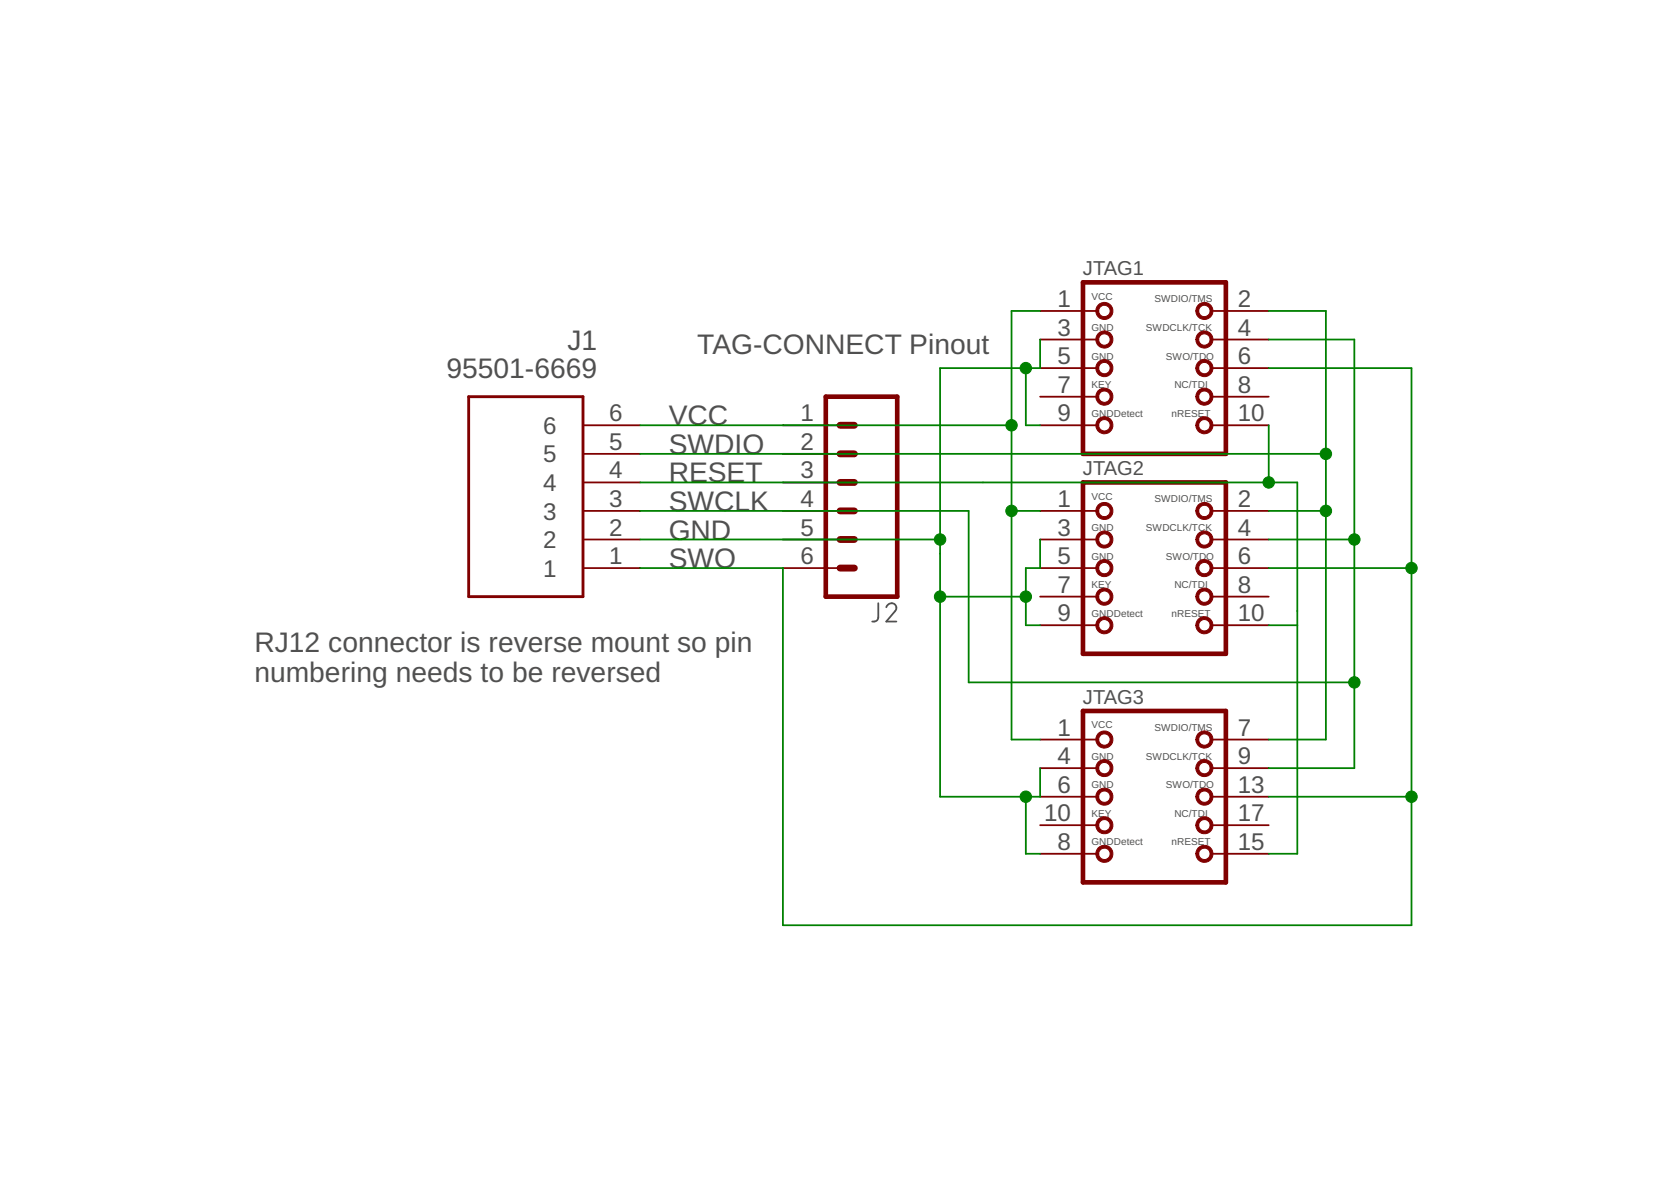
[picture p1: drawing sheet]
<?xml version="1.0" encoding="utf-8"?>
<!DOCTYPE eagle SYSTEM "eagle.dtd">
<!--
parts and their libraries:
SparkFun-Connectors: Licensing: Creative Commons ShareAlike 4.0 International - https://creativecommons.org/licenses/by-sa/4.0
microbuilder: This work is placed in the public domain, and may be freely used for commercial and non-commercial work with the following conditions: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
-->
<eagle version="9.6.2">
<drawing>
<settings>
<setting alwaysvectorfont="no"/>
<setting verticaltext="up"/>
</settings>
<grid distance="0.05" unitdist="inch" unit="inch" style="lines" multiple="1" display="no" altdistance="0.01" altunitdist="inch" altunit="inch"/>
<schematic xreflabel="%F%N/%S.%C%R" xrefpart="/%S.%C%R">
<libraries>
<library name="SamacSys_Parts">
<symbols>
<symbol name="95501-6669">
<wire x1="5.08" y1="2.54" x2="15.24" y2="2.54" width="0.254" layer="94"/>
<wire x1="15.24" y1="-15.24" x2="15.24" y2="2.54" width="0.254" layer="94"/>
<wire x1="15.24" y1="-15.24" x2="5.08" y2="-15.24" width="0.254" layer="94"/>
<wire x1="5.08" y1="2.54" x2="5.08" y2="-15.24" width="0.254" layer="94"/>
<text x="16.51" y="7.62" size="1.778" layer="95" align="center-left">&gt;NAME</text>
<text x="16.51" y="5.08" size="1.778" layer="96" align="center-left">&gt;VALUE</text>
<pin name="1" x="0" y="0" length="middle"/>
<pin name="2" x="0" y="-2.54" length="middle"/>
<pin name="3" x="0" y="-5.08" length="middle"/>
<pin name="4" x="0" y="-7.62" length="middle"/>
<pin name="5" x="0" y="-10.16" length="middle"/>
<pin name="6" x="0" y="-12.7" length="middle"/>
</symbol>
</symbols>
<devicesets>
<deviceset name="95501-6669" prefix="J">
<gates>
<gate name="G$1" symbol="95501-6669" x="0" y="0"/>
</gates>
<devices>
<device name="" package="95501-6669">
<connects>
<connect gate="G$1" pin="1" pad="1"/>
<connect gate="G$1" pin="2" pad="2"/>
<connect gate="G$1" pin="3" pad="3"/>
<connect gate="G$1" pin="4" pad="4"/>
<connect gate="G$1" pin="5" pad="5"/>
<connect gate="G$1" pin="6" pad="6"/>
</connects>
<technologies>
<technology name="">
<attribute name="DESCRIPTION" value="Molex Cat5e 6P/6C Right Angle Surface Mount Female RJ12 UTP RJ12 Connector" constant="no"/>
<attribute name="HEIGHT" value="mm" constant="no"/>
<attribute name="MANUFACTURER_NAME" value="Molex" constant="no"/>
<attribute name="MANUFACTURER_PART_NUMBER" value="95501-6669" constant="no"/>
<attribute name="MOUSER_PART_NUMBER" value="538-95501-6669" constant="no"/>
<attribute name="MOUSER_PRICE-STOCK" value="https://www.mouser.co.uk/ProductDetail/Molex/95501-6669?qs=KUIzHt%2Fe91nGEpACmwALwA%3D%3D" constant="no"/>
</technology>
</technologies>
</device>
</devices>
</deviceset>
</devicesets>
</library>
<library name="SparkFun-Connectors">
<symbols>
<symbol name="CONN_06">
<wire x1="1.27" y1="-7.62" x2="-5.08" y2="-7.62" width="0.4064" layer="94"/>
<wire x1="-1.27" y1="0" x2="0" y2="0" width="0.6096" layer="94"/>
<wire x1="-1.27" y1="-2.54" x2="0" y2="-2.54" width="0.6096" layer="94"/>
<wire x1="-1.27" y1="-5.08" x2="0" y2="-5.08" width="0.6096" layer="94"/>
<wire x1="-5.08" y1="10.16" x2="-5.08" y2="-7.62" width="0.4064" layer="94"/>
<wire x1="1.27" y1="-7.62" x2="1.27" y2="10.16" width="0.4064" layer="94"/>
<wire x1="-5.08" y1="10.16" x2="1.27" y2="10.16" width="0.4064" layer="94"/>
<wire x1="-1.27" y1="5.08" x2="0" y2="5.08" width="0.6096" layer="94"/>
<wire x1="-1.27" y1="2.54" x2="0" y2="2.54" width="0.6096" layer="94"/>
<wire x1="-1.27" y1="7.62" x2="0" y2="7.62" width="0.6096" layer="94"/>
<text x="-5.08" y="-9.906" size="1.778" layer="96" font="vector">&gt;VALUE</text>
<text x="-5.08" y="10.668" size="1.778" layer="95" font="vector">&gt;NAME</text>
<pin name="1" x="5.08" y="-5.08" visible="pad" length="middle" direction="pas" swaplevel="1" rot="R180"/>
<pin name="2" x="5.08" y="-2.54" visible="pad" length="middle" direction="pas" swaplevel="1" rot="R180"/>
<pin name="3" x="5.08" y="0" visible="pad" length="middle" direction="pas" swaplevel="1" rot="R180"/>
<pin name="4" x="5.08" y="2.54" visible="pad" length="middle" direction="pas" swaplevel="1" rot="R180"/>
<pin name="5" x="5.08" y="5.08" visible="pad" length="middle" direction="pas" swaplevel="1" rot="R180"/>
<pin name="6" x="5.08" y="7.62" visible="pad" length="middle" direction="pas" swaplevel="1" rot="R180"/>
</symbol>
</symbols>
<devicesets>
<deviceset name="CONN_06" prefix="J" uservalue="yes">
<gates>
<gate name="G$1" symbol="CONN_06" x="-2.54" y="0"/>
</gates>
<devices>
<device name="SILK_FEMALE_PTH" package="1X06">
<connects>
<connect gate="G$1" pin="1" pad="1"/>
<connect gate="G$1" pin="2" pad="2"/>
<connect gate="G$1" pin="3" pad="3"/>
<connect gate="G$1" pin="4" pad="4"/>
<connect gate="G$1" pin="5" pad="5"/>
<connect gate="G$1" pin="6" pad="6"/>
</connects>
<technologies>
<technology name="">
<attribute name="PROD_ID" value="CONN-08437"/>
</technology>
</technologies>
</device>
<device name="POLAR" package="MOLEX-1X6">
<connects>
<connect gate="G$1" pin="1" pad="1"/>
<connect gate="G$1" pin="2" pad="2"/>
<connect gate="G$1" pin="3" pad="3"/>
<connect gate="G$1" pin="4" pad="4"/>
<connect gate="G$1" pin="5" pad="5"/>
<connect gate="G$1" pin="6" pad="6"/>
</connects>
<technologies>
<technology name=""/>
</technologies>
</device>
<device name="RA" package="MOLEX-1X6-RA">
<connects>
<connect gate="G$1" pin="1" pad="1"/>
<connect gate="G$1" pin="2" pad="2"/>
<connect gate="G$1" pin="3" pad="3"/>
<connect gate="G$1" pin="4" pad="4"/>
<connect gate="G$1" pin="5" pad="5"/>
<connect gate="G$1" pin="6" pad="6"/>
</connects>
<technologies>
<technology name=""/>
</technologies>
</device>
<device name="SMD" package="1X06-SMD_RA_MALE">
<connects>
<connect gate="G$1" pin="1" pad="1"/>
<connect gate="G$1" pin="2" pad="2"/>
<connect gate="G$1" pin="3" pad="3"/>
<connect gate="G$1" pin="4" pad="4"/>
<connect gate="G$1" pin="5" pad="5"/>
<connect gate="G$1" pin="6" pad="6"/>
</connects>
<technologies>
<technology name="">
<attribute name="PROD_ID" value="CONN-08971" constant="no"/>
<attribute name="VALUE" value="RA 6Pin SMD" constant="no"/>
</technology>
</technologies>
</device>
<device name="LOCK" package="1X06_LOCK">
<connects>
<connect gate="G$1" pin="1" pad="1"/>
<connect gate="G$1" pin="2" pad="2"/>
<connect gate="G$1" pin="3" pad="3"/>
<connect gate="G$1" pin="4" pad="4"/>
<connect gate="G$1" pin="5" pad="5"/>
<connect gate="G$1" pin="6" pad="6"/>
</connects>
<technologies>
<technology name=""/>
</technologies>
</device>
<device name="LOCK_LONGPADS" package="1X06_LOCK_LONGPADS">
<connects>
<connect gate="G$1" pin="1" pad="1"/>
<connect gate="G$1" pin="2" pad="2"/>
<connect gate="G$1" pin="3" pad="3"/>
<connect gate="G$1" pin="4" pad="4"/>
<connect gate="G$1" pin="5" pad="5"/>
<connect gate="G$1" pin="6" pad="6"/>
</connects>
<technologies>
<technology name=""/>
</technologies>
</device>
<device name="POLAR_LOCK" package="MOLEX-1X6_LOCK">
<connects>
<connect gate="G$1" pin="1" pad="1"/>
<connect gate="G$1" pin="2" pad="2"/>
<connect gate="G$1" pin="3" pad="3"/>
<connect gate="G$1" pin="4" pad="4"/>
<connect gate="G$1" pin="5" pad="5"/>
<connect gate="G$1" pin="6" pad="6"/>
</connects>
<technologies>
<technology name=""/>
</technologies>
</device>
<device name="RA_LOCK" package="MOLEX_1X6_RA_LOCK">
<connects>
<connect gate="G$1" pin="1" pad="1"/>
<connect gate="G$1" pin="2" pad="2"/>
<connect gate="G$1" pin="3" pad="3"/>
<connect gate="G$1" pin="4" pad="4"/>
<connect gate="G$1" pin="5" pad="5"/>
<connect gate="G$1" pin="6" pad="6"/>
</connects>
<technologies>
<technology name=""/>
</technologies>
</device>
<device name="FEMALE_LOCK" package="1X06_FEMALE_LOCK.010">
<connects>
<connect gate="G$1" pin="1" pad="1"/>
<connect gate="G$1" pin="2" pad="2"/>
<connect gate="G$1" pin="3" pad="3"/>
<connect gate="G$1" pin="4" pad="4"/>
<connect gate="G$1" pin="5" pad="5"/>
<connect gate="G$1" pin="6" pad="6"/>
</connects>
<technologies>
<technology name=""/>
</technologies>
</device>
<device name="LONGPADS" package="1X06_LONGPADS">
<connects>
<connect gate="G$1" pin="1" pad="1"/>
<connect gate="G$1" pin="2" pad="2"/>
<connect gate="G$1" pin="3" pad="3"/>
<connect gate="G$1" pin="4" pad="4"/>
<connect gate="G$1" pin="5" pad="5"/>
<connect gate="G$1" pin="6" pad="6"/>
</connects>
<technologies>
<technology name=""/>
</technologies>
</device>
<device name="3.5MM-6" package="SCREWTERMINAL-3.5MM-6">
<connects>
<connect gate="G$1" pin="1" pad="1"/>
<connect gate="G$1" pin="2" pad="2"/>
<connect gate="G$1" pin="3" pad="3"/>
<connect gate="G$1" pin="4" pad="4"/>
<connect gate="G$1" pin="5" pad="5"/>
<connect gate="G$1" pin="6" pad="6"/>
</connects>
<technologies>
<technology name=""/>
</technologies>
</device>
<device name="SMD-FEMALE-V2" package="1X06-SMD-FEMALE">
<connects>
<connect gate="G$1" pin="1" pad="1"/>
<connect gate="G$1" pin="2" pad="2"/>
<connect gate="G$1" pin="3" pad="3"/>
<connect gate="G$1" pin="4" pad="4"/>
<connect gate="G$1" pin="5" pad="5"/>
<connect gate="G$1" pin="6" pad="6"/>
</connects>
<technologies>
<technology name="">
<attribute name="PROD_ID" value="CONN-09668"/>
</technology>
</technologies>
</device>
<device name="POGOPIN_HOLES_ONLY" package="1X06_HOLES_ONLY">
<connects>
<connect gate="G$1" pin="1" pad="1"/>
<connect gate="G$1" pin="2" pad="2"/>
<connect gate="G$1" pin="3" pad="3"/>
<connect gate="G$1" pin="4" pad="4"/>
<connect gate="G$1" pin="5" pad="5"/>
<connect gate="G$1" pin="6" pad="6"/>
</connects>
<technologies>
<technology name="">
<attribute name="PROD_ID" value="CONN-08437"/>
</technology>
</technologies>
</device>
<device name="SMD-STRAIGHT-FEMALE" package="1X06_SMD_STRAIGHT">
<connects>
<connect gate="G$1" pin="1" pad="1"/>
<connect gate="G$1" pin="2" pad="2"/>
<connect gate="G$1" pin="3" pad="3"/>
<connect gate="G$1" pin="4" pad="4"/>
<connect gate="G$1" pin="5" pad="5"/>
<connect gate="G$1" pin="6" pad="6"/>
</connects>
<technologies>
<technology name="">
<attribute name="PROD_ID" value="CONN-10203"/>
</technology>
</technologies>
</device>
<device name="SMD-STRAIGHT-ALT-FEMALE" package="1X06_SMD_STRAIGHT_ALT">
<connects>
<connect gate="G$1" pin="1" pad="1"/>
<connect gate="G$1" pin="2" pad="2"/>
<connect gate="G$1" pin="3" pad="3"/>
<connect gate="G$1" pin="4" pad="4"/>
<connect gate="G$1" pin="5" pad="5"/>
<connect gate="G$1" pin="6" pad="6"/>
</connects>
<technologies>
<technology name="">
<attribute name="PROD_ID" value="CONN-10203"/>
</technology>
</technologies>
</device>
<device name="SMD-STRAIGHT-COMBO-FEMALE" package="1X06_SMD_STRAIGHT_COMBO">
<connects>
<connect gate="G$1" pin="1" pad="1"/>
<connect gate="G$1" pin="2" pad="2"/>
<connect gate="G$1" pin="3" pad="3"/>
<connect gate="G$1" pin="4" pad="4"/>
<connect gate="G$1" pin="5" pad="5"/>
<connect gate="G$1" pin="6" pad="6"/>
</connects>
<technologies>
<technology name="">
<attribute name="PROD_ID" value="CONN-10203"/>
</technology>
</technologies>
</device>
<device name="SMD_MALE" package="1X06_SMD_MALE">
<connects>
<connect gate="G$1" pin="1" pad="1"/>
<connect gate="G$1" pin="2" pad="2"/>
<connect gate="G$1" pin="3" pad="3"/>
<connect gate="G$1" pin="4" pad="4"/>
<connect gate="G$1" pin="5" pad="5"/>
<connect gate="G$1" pin="6" pad="6"/>
</connects>
<technologies>
<technology name="">
<attribute name="PROD_ID" value="CONN-11293"/>
</technology>
</technologies>
</device>
<device name="SMD-1MM" package="1X06-1MM">
<connects>
<connect gate="G$1" pin="1" pad="1"/>
<connect gate="G$1" pin="2" pad="2"/>
<connect gate="G$1" pin="3" pad="3"/>
<connect gate="G$1" pin="4" pad="4"/>
<connect gate="G$1" pin="5" pad="5"/>
<connect gate="G$1" pin="6" pad="6"/>
</connects>
<technologies>
<technology name="">
<attribute name="PROD_ID" value="CONN-08249" constant="no"/>
<attribute name="SF_ID" value="GPS-00579" constant="no"/>
</technology>
</technologies>
</device>
<device name="NO_SILK_FEMALE_PTH" package="1X06_NO_SILK">
<connects>
<connect gate="G$1" pin="1" pad="1"/>
<connect gate="G$1" pin="2" pad="2"/>
<connect gate="G$1" pin="3" pad="3"/>
<connect gate="G$1" pin="4" pad="4"/>
<connect gate="G$1" pin="5" pad="5"/>
<connect gate="G$1" pin="6" pad="6"/>
</connects>
<technologies>
<technology name="">
<attribute name="PROD_ID" value="CONN-08437"/>
</technology>
</technologies>
</device>
<device name="1.27MM" package="1X06_1.27MM">
<connects>
<connect gate="G$1" pin="1" pad="1"/>
<connect gate="G$1" pin="2" pad="2"/>
<connect gate="G$1" pin="3" pad="3"/>
<connect gate="G$1" pin="4" pad="4"/>
<connect gate="G$1" pin="5" pad="5"/>
<connect gate="G$1" pin="6" pad="6"/>
</connects>
<technologies>
<technology name=""/>
</technologies>
</device>
<device name="NO_SILK_NO_POP" package="1X06_NO_SILK">
<connects>
<connect gate="G$1" pin="1" pad="1"/>
<connect gate="G$1" pin="2" pad="2"/>
<connect gate="G$1" pin="3" pad="3"/>
<connect gate="G$1" pin="4" pad="4"/>
<connect gate="G$1" pin="5" pad="5"/>
<connect gate="G$1" pin="6" pad="6"/>
</connects>
<technologies>
<technology name=""/>
</technologies>
</device>
<device name="2.5MM-6-90" package="1X06_SCREW_TERMINAL_BLOCK">
<connects>
<connect gate="G$1" pin="1" pad="1"/>
<connect gate="G$1" pin="2" pad="2"/>
<connect gate="G$1" pin="3" pad="3"/>
<connect gate="G$1" pin="4" pad="4"/>
<connect gate="G$1" pin="5" pad="5"/>
<connect gate="G$1" pin="6" pad="6"/>
</connects>
<technologies>
<technology name=""/>
</technologies>
</device>
</devices>
</deviceset>
</devicesets>
</library>
<library name="microbuilder">
<symbols>
<symbol name="JTAG-CORTEXM3" library_locally_modified="yes">
<wire x1="-6.35" y1="12.7" x2="6.35" y2="12.7" width="0.4064" layer="94"/>
<wire x1="6.35" y1="-2.54" x2="6.35" y2="12.7" width="0.4064" layer="94"/>
<wire x1="6.35" y1="-2.54" x2="-6.35" y2="-2.54" width="0.4064" layer="94"/>
<wire x1="-6.35" y1="12.7" x2="-6.35" y2="-2.54" width="0.4064" layer="94"/>
<circle x="-4.445" y="10.16" radius="0.635" width="0.254" layer="94"/>
<circle x="-4.445" y="7.62" radius="0.635" width="0.254" layer="94"/>
<circle x="-4.445" y="5.08" radius="0.635" width="0.254" layer="94"/>
<circle x="-4.445" y="2.54" radius="0.635" width="0.254" layer="94"/>
<circle x="-4.445" y="0" radius="0.635" width="0.254" layer="94"/>
<circle x="4.445" y="10.16" radius="0.635" width="0.254" layer="94"/>
<circle x="4.445" y="7.62" radius="0.635" width="0.254" layer="94"/>
<circle x="4.445" y="5.08" radius="0.635" width="0.254" layer="94"/>
<circle x="4.445" y="2.54" radius="0.635" width="0.254" layer="94"/>
<circle x="4.445" y="0" radius="0.635" width="0.254" layer="94"/>
<text x="-6.35" y="13.335" size="1.27" layer="95">&gt;NAME</text>
<text x="1.524" y="0.762" size="0.635" layer="95">nRESET</text>
<text x="1.778" y="3.302" size="0.635" layer="95">NC/TDI</text>
<text x="1.016" y="5.842" size="0.635" layer="95">SWO/TDO</text>
<text x="-0.762" y="8.382" size="0.635" layer="95">SWDCLK/TCK</text>
<text x="0" y="10.922" size="0.635" layer="95">SWDIO/TMS</text>
<text x="-5.588" y="11.176" size="0.635" layer="95">VCC</text>
<text x="-5.588" y="8.382" size="0.635" layer="95">GND</text>
<text x="-5.588" y="5.842" size="0.635" layer="95">GND</text>
<text x="-5.588" y="3.302" size="0.635" layer="95">KEY</text>
<text x="-5.588" y="0.762" size="0.635" layer="95">GNDDetect</text>
<text x="-6.35" y="-4.445" size="1.27" layer="96">&gt;VALUE</text>
<pin name="1" x="-10.16" y="10.16" visible="pad" length="middle" direction="pas" swaplevel="1"/>
<pin name="2" x="10.16" y="10.16" visible="pad" length="middle" direction="pas" swaplevel="1" rot="R180"/>
<pin name="3" x="-10.16" y="7.62" visible="pad" length="middle" direction="pas" swaplevel="1"/>
<pin name="4" x="10.16" y="7.62" visible="pad" length="middle" direction="pas" swaplevel="1" rot="R180"/>
<pin name="5" x="-10.16" y="5.08" visible="pad" length="middle" direction="pas" swaplevel="1"/>
<pin name="6" x="10.16" y="5.08" visible="pad" length="middle" direction="pas" swaplevel="1" rot="R180"/>
<pin name="7" x="-10.16" y="2.54" visible="pad" length="middle" direction="pas" swaplevel="1"/>
<pin name="8" x="10.16" y="2.54" visible="pad" length="middle" direction="pas" swaplevel="1" rot="R180"/>
<pin name="9" x="-10.16" y="0" visible="pad" length="middle" direction="pas" swaplevel="1"/>
<pin name="10" x="10.16" y="0" visible="pad" length="middle" direction="pas" swaplevel="1" rot="R180"/>
</symbol>
</symbols>
<devicesets>
<deviceset name="JTAG-CORTEXM3" prefix="JTAG" uservalue="yes" library_locally_modified="yes">
<gates>
<gate name="G$1" symbol="JTAG-CORTEXM3" x="0" y="-5.08"/>
</gates>
<devices>
<device name="" package="2X05_1.27MM_SMT">
<connects>
<connect gate="G$1" pin="1" pad="1"/>
<connect gate="G$1" pin="10" pad="10"/>
<connect gate="G$1" pin="2" pad="2"/>
<connect gate="G$1" pin="3" pad="3"/>
<connect gate="G$1" pin="4" pad="4"/>
<connect gate="G$1" pin="5" pad="5"/>
<connect gate="G$1" pin="6" pad="6"/>
<connect gate="G$1" pin="7" pad="7"/>
<connect gate="G$1" pin="8" pad="8"/>
<connect gate="G$1" pin="9" pad="9"/>
</connects>
<package3dinstances>
<package3dinstance package3d_urn="urn:adsk.eagle:package:25096191/3"/>
</package3dinstances>
<technologies>
<technology name=""/>
</technologies>
</device>
<device name="MOLEX" package="CORTEXM3_SWD10_MOLEX">
<connects>
<connect gate="G$1" pin="1" pad="1"/>
<connect gate="G$1" pin="10" pad="10"/>
<connect gate="G$1" pin="2" pad="2"/>
<connect gate="G$1" pin="3" pad="3"/>
<connect gate="G$1" pin="4" pad="4"/>
<connect gate="G$1" pin="5" pad="5"/>
<connect gate="G$1" pin="6" pad="6"/>
<connect gate="G$1" pin="7" pad="7"/>
<connect gate="G$1" pin="8" pad="8"/>
<connect gate="G$1" pin="9" pad="9"/>
</connects>
<package3dinstances>
<package3dinstance package3d_urn="urn:adsk.eagle:package:25096189/3"/>
</package3dinstances>
<technologies>
<technology name=""/>
</technologies>
</device>
<device name="MOLEX20" package="JTAG-ARM">
<connects>
<connect gate="G$1" pin="1" pad="1"/>
<connect gate="G$1" pin="10" pad="15"/>
<connect gate="G$1" pin="2" pad="7"/>
<connect gate="G$1" pin="3" pad="4"/>
<connect gate="G$1" pin="4" pad="9"/>
<connect gate="G$1" pin="5" pad="6"/>
<connect gate="G$1" pin="6" pad="13"/>
<connect gate="G$1" pin="7" pad="10"/>
<connect gate="G$1" pin="8" pad="17"/>
<connect gate="G$1" pin="9" pad="8"/>
</connects>
<package3dinstances>
<package3dinstance package3d_urn="urn:adsk.eagle:package:25096088/1"/>
</package3dinstances>
<technologies>
<technology name=""/>
</technologies>
</device>
</devices>
</deviceset>
</devicesets>
</library>
</libraries>
<attributes>
</attributes>
<variantdefs>
</variantdefs>
<classes>
<class number="0" name="default" width="0" drill="0">
</class>
</classes>
<parts>
<part name="J1" library="SamacSys_Parts" deviceset="95501-6669" device=""/>
<part name="J2" library="SparkFun-Connectors" deviceset="CONN_06" device="SILK_FEMALE_PTH"/>
<part name="JTAG1" library="microbuilder" deviceset="JTAG-CORTEXM3" device="" package3d_urn="urn:adsk.eagle:package:25096191/3"/>
<part name="JTAG2" library="microbuilder" deviceset="JTAG-CORTEXM3" device="MOLEX" package3d_urn="urn:adsk.eagle:package:25096189/3"/>
<part name="JTAG3" library="microbuilder" deviceset="JTAG-CORTEXM3" device="MOLEX20" package3d_urn="urn:adsk.eagle:package:25096088/1"/>
</parts>
<sheets>
<sheet>
<plain>
<text x="20.32" y="26.67" size="1.778" layer="97">TAG-CONNECT Pinout</text>
<text x="-19.05" y="-2.54" size="1.778" layer="97">RJ12 connector is reverse mount so pin
numbering needs to be reversed</text>
</plain>
<instances>
<instance part="J1" gate="G$1" x="15.24" y="7.62" smashed="yes" rot="R180">
<attribute name="NAME" x="11.43" y="27.94" size="1.778" layer="95" rot="R180" align="center-left"/>
<attribute name="VALUE" x="11.43" y="25.4" size="1.778" layer="96" rot="R180" align="center-left"/>
</instance>
<instance part="J2" gate="G$1" x="33.02" y="15.24" smashed="yes" rot="R180">
<attribute name="VALUE" x="38.1" y="25.146" size="1.778" layer="96" font="vector" rot="R180"/>
<attribute name="NAME" x="38.1" y="4.572" size="1.778" layer="95" font="vector" rot="R180"/>
</instance>
<instance part="JTAG1" gate="G$1" x="60.96" y="20.32" smashed="yes">
<attribute name="NAME" x="54.61" y="33.655" size="1.27" layer="95"/>
<attribute name="VALUE" x="54.61" y="15.875" size="1.27" layer="96"/>
</instance>
<instance part="JTAG2" gate="G$1" x="60.96" y="2.54" smashed="yes">
<attribute name="NAME" x="54.61" y="15.875" size="1.27" layer="95"/>
<attribute name="VALUE" x="54.61" y="-1.905" size="1.27" layer="96"/>
</instance>
<instance part="JTAG3" gate="G$1" x="60.96" y="-17.78" smashed="yes">
<attribute name="NAME" x="54.61" y="-4.445" size="1.27" layer="95"/>
<attribute name="VALUE" x="54.61" y="-22.225" size="1.27" layer="96"/>
</instance>
</instances>
<busses>
</busses>
<nets>
<net name="SWO" class="0">
<segment>
<pinref part="J1" gate="G$1" pin="1"/>
<wire x1="15.24" y1="7.62" x2="27.94" y2="7.62" width="0.1524" layer="91"/>
<label x="17.78" y="7.62" size="1.778" layer="95"/>
<pinref part="J2" gate="G$1" pin="6"/>
<wire x1="27.94" y1="7.62" x2="27.94" y2="-24.13" width="0.1524" layer="91"/>
<wire x1="27.94" y1="-24.13" x2="83.82" y2="-24.13" width="0.1524" layer="91"/>
<pinref part="JTAG1" gate="G$1" pin="6"/>
<wire x1="83.82" y1="-24.13" x2="83.82" y2="-12.7" width="0.1524" layer="91"/>
<wire x1="83.82" y1="-12.7" x2="83.82" y2="7.62" width="0.1524" layer="91"/>
<wire x1="83.82" y1="7.62" x2="83.82" y2="25.4" width="0.1524" layer="91"/>
<wire x1="83.82" y1="25.4" x2="71.12" y2="25.4" width="0.1524" layer="91"/>
<pinref part="JTAG3" gate="G$1" pin="6"/>
<wire x1="71.12" y1="-12.7" x2="83.82" y2="-12.7" width="0.1524" layer="91"/>
<pinref part="JTAG2" gate="G$1" pin="6"/>
<wire x1="71.12" y1="7.62" x2="83.82" y2="7.62" width="0.1524" layer="91"/>
<junction x="83.82" y="7.62"/>
<junction x="83.82" y="-12.7"/>
</segment>
</net>
<net name="GND" class="0">
<segment>
<pinref part="J1" gate="G$1" pin="2"/>
<wire x1="15.24" y1="10.16" x2="27.94" y2="10.16" width="0.1524" layer="91"/>
<label x="17.78" y="10.16" size="1.778" layer="95"/>
<pinref part="J2" gate="G$1" pin="5"/>
<wire x1="27.94" y1="10.16" x2="41.91" y2="10.16" width="0.1524" layer="91"/>
<wire x1="41.91" y1="10.16" x2="41.91" y2="8.89" width="0.1524" layer="91"/>
<pinref part="JTAG2" gate="G$1" pin="5"/>
<pinref part="JTAG2" gate="G$1" pin="3"/>
<wire x1="50.8" y1="7.62" x2="50.8" y2="10.16" width="0.1524" layer="91"/>
<pinref part="JTAG2" gate="G$1" pin="9"/>
<wire x1="50.8" y1="2.54" x2="49.53" y2="2.54" width="0.1524" layer="91"/>
<wire x1="49.53" y1="2.54" x2="49.53" y2="5.08" width="0.1524" layer="91"/>
<wire x1="49.53" y1="5.08" x2="49.53" y2="7.62" width="0.1524" layer="91"/>
<wire x1="49.53" y1="7.62" x2="50.8" y2="7.62" width="0.1524" layer="91"/>
<wire x1="41.91" y1="8.89" x2="41.91" y2="5.08" width="0.1524" layer="91"/>
<wire x1="41.91" y1="5.08" x2="49.53" y2="5.08" width="0.1524" layer="91"/>
<pinref part="JTAG1" gate="G$1" pin="5"/>
<pinref part="JTAG1" gate="G$1" pin="3"/>
<wire x1="50.8" y1="25.4" x2="50.8" y2="27.94" width="0.1524" layer="91"/>
<pinref part="JTAG1" gate="G$1" pin="9"/>
<wire x1="50.8" y1="20.32" x2="49.53" y2="20.32" width="0.1524" layer="91"/>
<wire x1="49.53" y1="20.32" x2="49.53" y2="25.4" width="0.1524" layer="91"/>
<wire x1="49.53" y1="25.4" x2="50.8" y2="25.4" width="0.1524" layer="91"/>
<wire x1="41.91" y1="10.16" x2="41.91" y2="25.4" width="0.1524" layer="91"/>
<wire x1="41.91" y1="25.4" x2="49.53" y2="25.4" width="0.1524" layer="91"/>
<junction x="49.53" y="25.4"/>
<junction x="49.53" y="5.08"/>
<pinref part="JTAG3" gate="G$1" pin="3"/>
<pinref part="JTAG3" gate="G$1" pin="5"/>
<wire x1="50.8" y1="-10.16" x2="50.8" y2="-12.7" width="0.1524" layer="91"/>
<pinref part="JTAG3" gate="G$1" pin="9"/>
<wire x1="50.8" y1="-17.78" x2="49.53" y2="-17.78" width="0.1524" layer="91"/>
<wire x1="49.53" y1="-17.78" x2="49.53" y2="-12.7" width="0.1524" layer="91"/>
<wire x1="49.53" y1="-12.7" x2="50.8" y2="-12.7" width="0.1524" layer="91"/>
<wire x1="41.91" y1="5.08" x2="41.91" y2="-12.7" width="0.1524" layer="91"/>
<wire x1="41.91" y1="-12.7" x2="49.53" y2="-12.7" width="0.1524" layer="91"/>
<junction x="49.53" y="-12.7"/>
<junction x="41.91" y="5.08"/>
<junction x="41.91" y="10.16"/>
</segment>
</net>
<net name="SWCLK" class="0">
<segment>
<pinref part="J1" gate="G$1" pin="3"/>
<wire x1="15.24" y1="12.7" x2="27.94" y2="12.7" width="0.1524" layer="91"/>
<label x="17.78" y="12.7" size="1.778" layer="95"/>
<pinref part="J2" gate="G$1" pin="4"/>
<wire x1="27.94" y1="12.7" x2="44.45" y2="12.7" width="0.1524" layer="91"/>
<wire x1="44.45" y1="12.7" x2="44.45" y2="-2.54" width="0.1524" layer="91"/>
<wire x1="44.45" y1="-2.54" x2="78.74" y2="-2.54" width="0.1524" layer="91"/>
<wire x1="78.74" y1="-2.54" x2="78.74" y2="-10.16" width="0.1524" layer="91"/>
<pinref part="JTAG3" gate="G$1" pin="4"/>
<wire x1="78.74" y1="-10.16" x2="71.12" y2="-10.16" width="0.1524" layer="91"/>
<pinref part="JTAG2" gate="G$1" pin="4"/>
<wire x1="78.74" y1="-2.54" x2="78.74" y2="10.16" width="0.1524" layer="91"/>
<wire x1="78.74" y1="10.16" x2="71.12" y2="10.16" width="0.1524" layer="91"/>
<pinref part="JTAG1" gate="G$1" pin="4"/>
<wire x1="78.74" y1="10.16" x2="78.74" y2="27.94" width="0.1524" layer="91"/>
<wire x1="78.74" y1="27.94" x2="71.12" y2="27.94" width="0.1524" layer="91"/>
<junction x="78.74" y="10.16"/>
<junction x="78.74" y="-2.54"/>
</segment>
</net>
<net name="RESET" class="0">
<segment>
<pinref part="J1" gate="G$1" pin="4"/>
<wire x1="15.24" y1="15.24" x2="27.94" y2="15.24" width="0.1524" layer="91"/>
<label x="17.78" y="15.24" size="1.778" layer="95"/>
<pinref part="J2" gate="G$1" pin="3"/>
<wire x1="27.94" y1="15.24" x2="45.72" y2="15.24" width="0.1524" layer="91"/>
<pinref part="JTAG1" gate="G$1" pin="10"/>
<wire x1="45.72" y1="15.24" x2="71.12" y2="15.24" width="0.1524" layer="91"/>
<wire x1="71.12" y1="15.24" x2="71.12" y2="20.32" width="0.1524" layer="91"/>
<wire x1="71.12" y1="15.24" x2="73.66" y2="15.24" width="0.1524" layer="91"/>
<wire x1="73.66" y1="15.24" x2="73.66" y2="3.81" width="0.1524" layer="91"/>
<pinref part="JTAG2" gate="G$1" pin="10"/>
<wire x1="73.66" y1="3.81" x2="73.66" y2="2.54" width="0.1524" layer="91"/>
<wire x1="73.66" y1="2.54" x2="71.12" y2="2.54" width="0.1524" layer="91"/>
<pinref part="JTAG3" gate="G$1" pin="10"/>
<wire x1="73.66" y1="2.54" x2="73.66" y2="-17.78" width="0.1524" layer="91"/>
<wire x1="73.66" y1="-17.78" x2="71.12" y2="-17.78" width="0.1524" layer="91"/>
<junction x="71.12" y="15.24"/>
</segment>
</net>
<net name="SWDIO" class="0">
<segment>
<pinref part="J1" gate="G$1" pin="5"/>
<wire x1="15.24" y1="17.78" x2="27.94" y2="17.78" width="0.1524" layer="91"/>
<label x="17.78" y="17.78" size="1.778" layer="95"/>
<pinref part="J2" gate="G$1" pin="2"/>
<wire x1="27.94" y1="17.78" x2="76.2" y2="17.78" width="0.1524" layer="91"/>
<wire x1="76.2" y1="17.78" x2="76.2" y2="30.48" width="0.1524" layer="91"/>
<pinref part="JTAG1" gate="G$1" pin="2"/>
<wire x1="76.2" y1="30.48" x2="71.12" y2="30.48" width="0.1524" layer="91"/>
<pinref part="JTAG2" gate="G$1" pin="2"/>
<wire x1="76.2" y1="17.78" x2="76.2" y2="12.7" width="0.1524" layer="91"/>
<wire x1="76.2" y1="12.7" x2="71.12" y2="12.7" width="0.1524" layer="91"/>
<pinref part="JTAG3" gate="G$1" pin="2"/>
<wire x1="76.2" y1="12.7" x2="76.2" y2="-7.62" width="0.1524" layer="91"/>
<wire x1="76.2" y1="-7.62" x2="71.12" y2="-7.62" width="0.1524" layer="91"/>
<junction x="76.2" y="12.7"/>
<junction x="76.2" y="17.78"/>
</segment>
</net>
<net name="VCC" class="0">
<segment>
<pinref part="J1" gate="G$1" pin="6"/>
<wire x1="15.24" y1="20.32" x2="27.94" y2="20.32" width="0.1524" layer="91"/>
<label x="17.78" y="20.32" size="1.778" layer="95"/>
<pinref part="J2" gate="G$1" pin="1"/>
<wire x1="27.94" y1="20.32" x2="48.26" y2="20.32" width="0.1524" layer="91"/>
<wire x1="48.26" y1="20.32" x2="48.26" y2="12.7" width="0.1524" layer="91"/>
<pinref part="JTAG2" gate="G$1" pin="1"/>
<wire x1="48.26" y1="12.7" x2="50.8" y2="12.7" width="0.1524" layer="91"/>
<pinref part="JTAG1" gate="G$1" pin="1"/>
<wire x1="48.26" y1="20.32" x2="48.26" y2="30.48" width="0.1524" layer="91"/>
<wire x1="48.26" y1="30.48" x2="50.8" y2="30.48" width="0.1524" layer="91"/>
<pinref part="JTAG3" gate="G$1" pin="1"/>
<wire x1="48.26" y1="12.7" x2="48.26" y2="-7.62" width="0.1524" layer="91"/>
<wire x1="48.26" y1="-7.62" x2="50.8" y2="-7.62" width="0.1524" layer="91"/>
<junction x="48.26" y="20.32"/>
<junction x="48.26" y="12.7"/>
</segment>
</net>
</nets>
</sheet>
</sheets>
</schematic>
</drawing>
<compatibility>
<note version="6.3" minversion="6.2.2" severity="warning">
Since Version 6.2.2 text objects can contain more than one line,
which will not be processed correctly with this version.
</note>
<note version="8.2" severity="warning">
Since Version 8.2, EAGLE supports online libraries. The ids
of those online libraries will not be understood (or retained)
with this version.
</note>
<note version="8.3" severity="warning">
Since Version 8.3, EAGLE supports URNs for individual library
assets (packages, symbols, and devices). The URNs of those assets
will not be understood (or retained) with this version.
</note>
<note version="8.3" severity="warning">
Since Version 8.3, EAGLE supports the association of 3D packages
with devices in libraries, schematics, and board files. Those 3D
packages will not be understood (or retained) with this version.
</note>
</compatibility>
</eagle>
